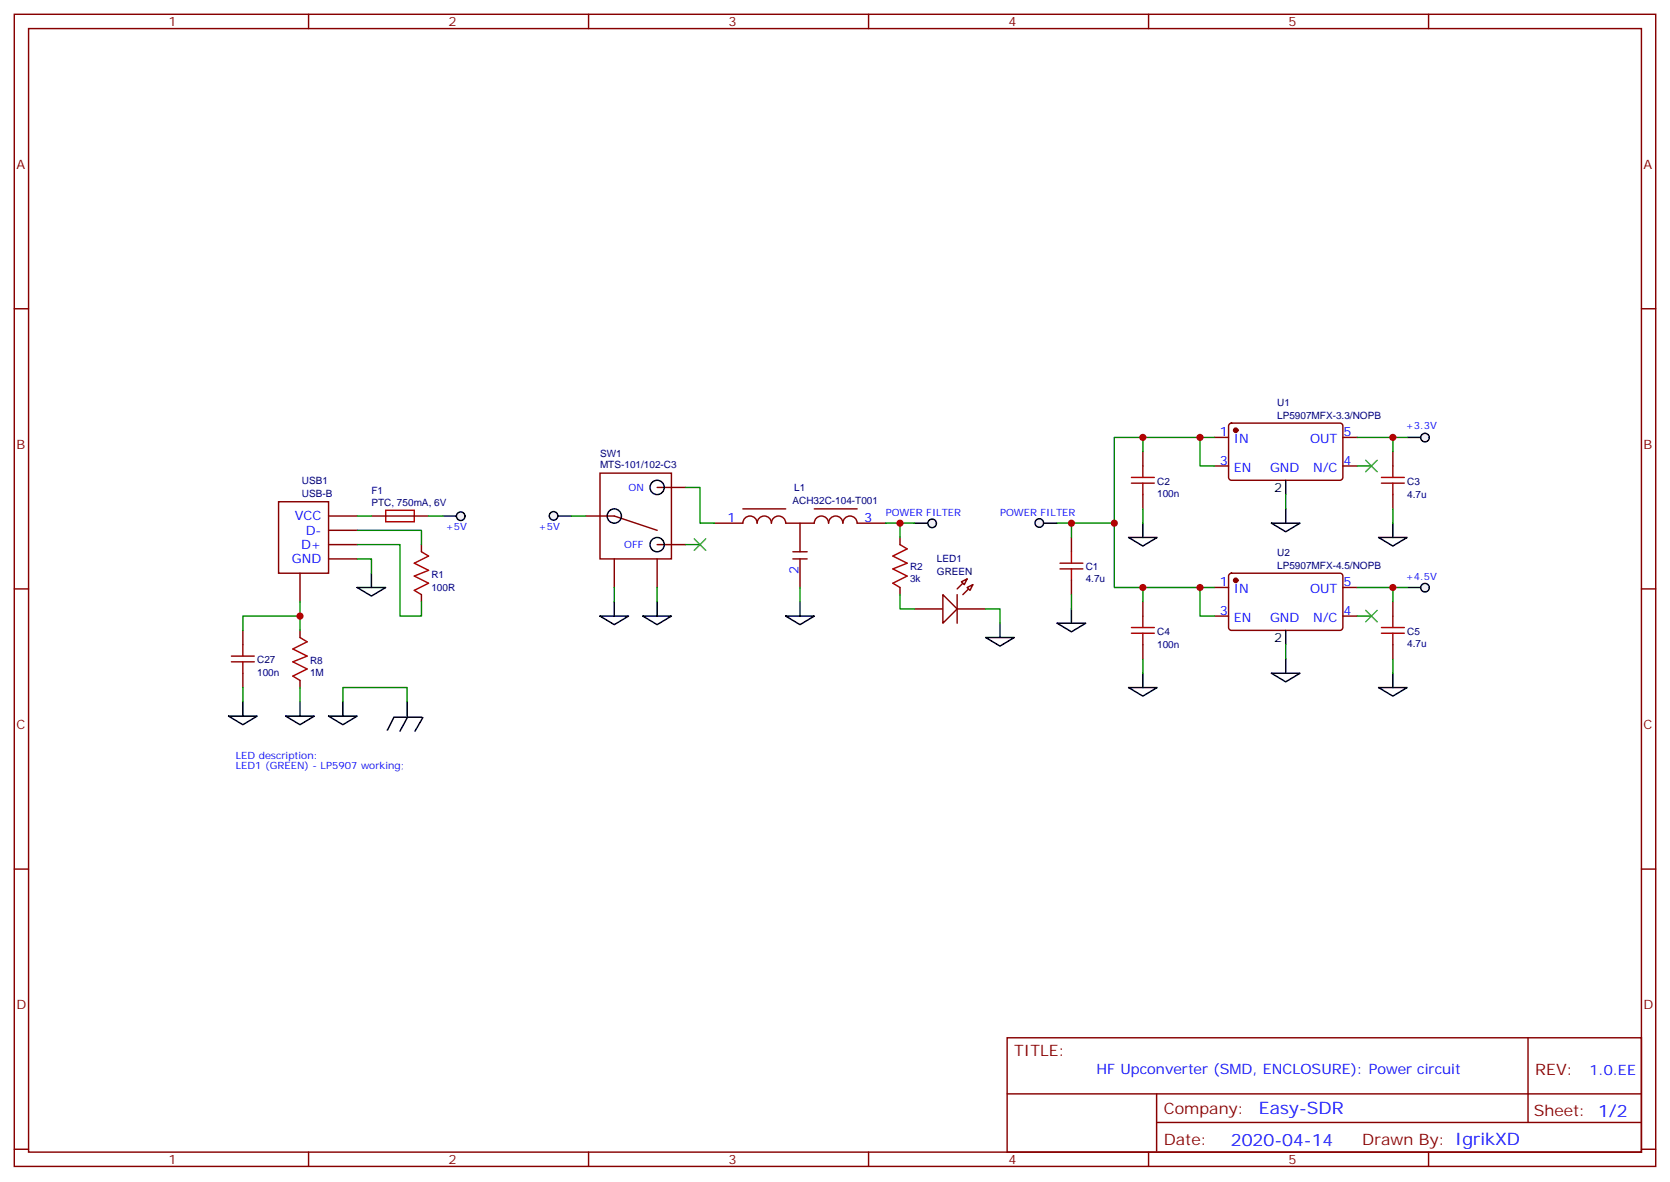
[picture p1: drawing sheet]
<svg xmlns="http://www.w3.org/2000/svg" width="412mm" height="292mm" viewBox="0 0 412 292" stroke-linecap="round" stroke-linejoin="round" font-family="sans-serif">
<g fill="none" stroke="#870000" stroke-width=".35">
<path d="M3.5 3.5h405.4v284.4h-405.4zM7.1 7.1h398.2v277.2h-398.2zM76.2 3.5v3.6M145.3 3.5v3.6M214.5 3.5v3.6M283.6 3.5v3.6M352.8 3.5v3.6M3.5 76.2h3.6M405.3 76.2h3.6M3.5 145.3h3.6M405.3 145.3h3.6M3.5 214.5h3.6"/>
<path d="M405.3 214.5h3.6M248.7 256.1h156.6v28.2h-156.6zM377.3 256.1v20.9M248.7 270h156.5M285.6 277h119.6M285.6 270v14.1M3.5 283.6h3.6M76.2 284.3v3.6M145.3 284.3v3.6M214.5 284.3v3.6M283.6 284.3v3.6M352.8 284.3v3.6"/>
<path d="M405.3 283.6h3.6"/>
</g>
<path d="M68.8 123.8h12.3v17.7h-12.3z" fill="#fff" stroke="#870000" stroke-width=".35"/>
<g fill="none" stroke="#870000" stroke-width=".35">
<path d="M148.2 116.8h17.6v21.1h-17.6zM282.2 111.5v3.5M299.9 107.9h3.5M299.9 115h3.5M303.6 104.6l.5-.2h26.8a.71 .71 0 0 1 .7 .7v12.7a.76 .76 0 0 1-.7 .7h-26.8a.76 .76 0 0 1-.7-.7v-12.7zM331.6 107.9h3.5M331.6 115h3.5M344 111.5v3.5M81.1 127.4h7.1M81.1 130.9h7.1M81.1 134.4h7.1M81.1 137.9h7.1"/>
<path d="M91.7 127.4h14.1M104.1 134.4v1.8M144.6 127.4h7.1l10.6 3.5M151.7 137.9v7.1M162.3 134.4h7M162.3 120.3h7M162.3 137.9v7.1M176.4 129.1h7a1.76 1.76 0 0 1 1.8-1.7 1.76 1.76 0 0 1 1.8 1.7 1.76 1.76 0 0 1 1.7-1.7 1.76 1.76 0 0 1 1.8 1.7 1.76 1.76 0 0 1 1.8-1.7 1.76 1.76 0 0 1 1.7 1.7h7.1a1.76 1.76 0 0 1 1.7-1.7 1.76 1.76 0 0 1 1.8 1.7 1.76 1.76 0 0 1 1.8-1.7 1.76 1.76 0 0 1 1.7 1.7 1.76 1.76 0 0 1 1.8-1.7 1.76 1.76 0 0 1 1.8 1.7h7M183.4 125.6h10.6M195.8 137.9h3.5M195.8 136.2h3.5M197.6 129.1v7.1"/>
<path d="M197.6 137.9v7.1M201.1 125.6h10.6M222.2 132.6v1.8M264.6 132.6v3.6M282.2 122.1v3.5M344 122.1v3.5M60 155.6v3.5M74.1 141.5v7M74.1 155.6v1.7M104.1 146.8v1.7M222.2 145v1.8M225.8 150.3h7"/>
<path d="M236.4 150.3h7M264.6 143.2v3.6M282.2 148.5v3.5M282.2 159.1v3.5M299.9 145h3.5M299.9 152h3.5M303.6 141.7l.5-.2h26.8a.71 .71 0 0 1 .7 .7v12.7a.76 .76 0 0 1-.7 .7h-26.8a.76 .76 0 0 1-.7-.7v-12.7zM331.6 145h3.5M331.6 152h3.5M344 148.5v3.5M344 159.1v3.5M60 166.2v3.5"/>
<path d="M74.1 167.9v1.8"/>
</g>
<g fill="none" stroke="#000" stroke-width=".35">
<path d="M317.5 118.5v3.6M317.5 155.6v3.5"/>
<circle cx="151.7" cy="127.4" r="1.76"/>
<circle cx="162.3" cy="134.4" r="1.76"/>
<circle cx="162.3" cy="120.3" r="1.76"/>
</g>
<g fill="#870000" stroke="#870000" stroke-width=".35">
<circle cx="305.2" cy="106.2" r=".53"/>
<circle cx="305.2" cy="143.2" r=".53"/>
</g>
<g fill="none" stroke="#a10000" stroke-width=".35">
<path d="M279.4 119.2h5.6M279.4 117.8h5.6M282.2 115v2.8M282.2 119.2v2.9M341.1 119.2h5.7M341.1 117.8h5.7M344 115v2.8M344 119.2v2.9M95.2 125.9h7.1v2.9h-7.1zM104.1 136.2l1.7 1-3.5 1.8 3.5 1.8-3.5 1.4 3.5 1.7-3.5 1.8 1.8 1.1M222.2 134.4l1.8 1.1-3.5 1.7 3.5 1.8-3.5 1.4 3.5 1.8-3.5 1.7 1.7 1.1M261.8 139h5.6"/>
<path d="M264.6 136.2v2.8M60 159.1v2.8M74.1 157.3l1.7 1.1-3.5 1.8 3.5 1.7-3.5 1.4 3.5 1.8-3.5 1.8 1.8 1M261.8 140.4h5.6M264.6 140.4v2.8M279.4 156.3h5.6M279.4 154.9h5.6M282.2 152v2.9M282.2 156.3v2.8M341.1 156.3h5.7M341.1 154.9h5.7M344 152v2.9"/>
<path d="M344 156.3v2.8M57.1 163.3h5.7M57.1 161.9h5.7M60 163.3v2.9"/>
</g>
<path d="M232.8 146.8l3.6 3.5-3.6 3.5z" fill="#fff" stroke="#870000" stroke-width=".35"/>
<path d="M238.8 142.9l-2.4 2.4M240.2 144.3l-2.4 2.5" fill="none" stroke="#870000" stroke-width=".35"/>
<g fill="#f0f0f0" stroke="#870000" stroke-width=".35">
<path d="M238.8 145l1.4-.7-.7 1.4z"/>
<path d="M237.4 143.6l1.4-.7-.7 1.4z"/>
</g>
<path d="M236.4 146.8v7" fill="none" stroke="#870000" stroke-width=".35"/>
<path d="M225.8 129.1h3.5" fill="none" stroke="#000" stroke-width=".35"/>
<circle cx="230.2" cy="129.2" r="1.06" fill="#f0f0f0" stroke="#000" stroke-width=".35"/>
<path d="M137.6 127.4h3.5" fill="none" stroke="#000" stroke-width=".35"/>
<circle cx="136.7" cy="127.3" r="1.06" fill="#f0f0f0" stroke="#000" stroke-width=".35"/>
<path d="M257.5 129.1h3.6" fill="none" stroke="#000" stroke-width=".35"/>
<circle cx="256.6" cy="129.1" r="1.06" fill="#f0f0f0" stroke="#000" stroke-width=".35"/>
<g fill="none" stroke="#000" stroke-width=".35">
<path d="M347.5 107.9h3.5M278.7 132.6h7.1l-3.6 2.2zM282.2 129.1v3.5M314 129.1h7l-3.5 2.1zM317.5 125.6v3.5M340.4 132.6h7.1l-3.5 2.2zM344 129.1v3.5M148.2 152h7l-3.5 2.2zM151.7 148.5v3.5M158.7 152h7.1l-3.5 2.2zM162.3 148.5v3.5M261.1 153.8h7l-3.5 2.1z"/>
<path d="M264.6 150.3v3.5M81.1 176.7h7.1l-3.5 2.2zM84.7 173.2v3.5M97.3 177l-1.7 3.2M97.4 177h6.8M100.5 173.2v3.5M100.6 177l-1.8 3.4M104.4 177.1l-1.9 3.3"/>
</g>
<circle cx="351.9" cy="108" r="1.06" fill="#f0f0f0" stroke="#000" stroke-width=".35"/>
<path d="M109.4 127.4h3.5M88.2 145h7l-3.5 2.1zM91.7 141.5v3.5M56.4 176.7h7.1l-3.5 2.2zM60 173.2v3.5M70.6 176.7h7l-3.5 2.2zM74.1 173.2v3.5" fill="none" stroke="#000" stroke-width=".35"/>
<circle cx="113.8" cy="127.4" r="1.06" fill="#f0f0f0" stroke="#000" stroke-width=".35"/>
<path d="M194 152h7.1l-3.5 2.2zM197.6 148.5v3.5M347.5 145h3.5" fill="none" stroke="#000" stroke-width=".35"/>
<circle cx="351.9" cy="145" r="1.06" fill="#f0f0f0" stroke="#000" stroke-width=".35"/>
<path d="M243.4 157.3h7.1l-3.6 2.2zM246.9 153.8v3.5M278.7 169.7h7.1l-3.6 2.1zM282.2 166.2v3.5M314 166.2h7l-3.5 2.1zM317.5 162.6v3.6M340.4 169.7h7.1l-3.5 2.1zM344 166.2v3.5" fill="none" stroke="#000" stroke-width=".35"/>
<g fill="none" stroke="#008700" stroke-width=".35">
<path d="M282.2 107.9h-7v21.2M296.3 107.9v7.1h3.6M299.9 107.9h-17.7v3.6M335.1 107.9h8.9v3.6M335.1 115h3.6M344 107.9h3.5M88.2 134.4h10.6v17.6h5.3v-3.5M88.2 130.9h15.9v3.5M88.2 137.9h3.5v3.6M88.2 127.4h3.5M105.8 127.4h3.6M141.1 127.4h3.5"/>
<path d="M169.3 120.3h3.6v8.8h3.5M169.3 134.4h3.6M218.7 129.1h7.1M222.2 129.1v3.5M261.1 129.1h3.5M264.6 132.6v-3.5h10.6v15.9h7M282.2 125.6v3.5M317.5 122.1v3.5M344 125.6v3.5M74.1 152h-14.1v3.6M74.1 148.5v7.1M151.7 145v3.5"/>
<path d="M162.3 145v3.5M197.6 145v3.5M222.2 146.8v3.5h3.6M243.4 150.3h3.5v3.5M264.6 146.8v3.5M296.3 145v7h3.6M299.9 145h-17.7v3.5M317.5 159.1v3.5M335.1 145h8.9v3.5M335.1 152h3.6M344 145h3.5M60 169.7v3.5"/>
<path d="M74.1 169.7v3.5M84.7 173.2v-3.5h15.8v3.5M282.2 162.6v3.6M344 162.6v3.6"/>
</g>
<g fill="#c00">
<circle cx="282.2" cy="107.9" r=".88"/>
<circle cx="275.2" cy="129.1" r=".88"/>
<circle cx="296.3" cy="107.9" r=".88"/>
<circle cx="222.3" cy="129.1" r=".88"/>
<circle cx="344" cy="145" r=".88"/>
<circle cx="74.1" cy="152" r=".88"/>
<circle cx="344" cy="107.9" r=".88"/>
<circle cx="296.3" cy="145" r=".88"/>
<circle cx="282.2" cy="145" r=".88"/>
<circle cx="264.6" cy="129.1" r=".88"/>
</g>
<path d="M337.3 113.6l2.8 2.8M340.1 113.6l-2.8 2.8M171.4 133l2.9 2.8M174.3 133l-2.9 2.8M337.3 150.6l2.8 2.9M340.1 150.6l-2.8 2.9" fill="none" stroke="#3c3" stroke-width=".35"/>
<g font-size="4.2" fill="#00f">
<text x="310.9" y="274.9">Easy-SDR</text>
<text x="304" y="282.7">2020-04-14</text>
</g>
<g font-size="3.9" fill="#800">
<text x="250.5" y="260.7">TITLE:</text>
<text x="379.1" y="265.4">REV:</text>
<text x="287.4" y="274.9">Company:</text>
<text x="378.7" y="275.5">Sheet: 1/2</text>
<text x="287.4" y="282.6">Date:</text>
<text x="336.4" y="282.7">Drawn By: IgrikXD</text>
</g>
<g font-size="3.5" fill="#00f">
<text x="270.8" y="265.1">HF Upconverter (SMD, ENCLOSURE): Power circuit</text>
<text x="392.5" y="265.4">1.0.EE</text>
</g>
<g font-size="3.2" fill="#800">
<text x="41.6" y="6.5">1</text>
<text x="110.8" y="6.5">2</text>
<text x="179.9" y="6.5">3</text>
<text x="249.1" y="6.5">4</text>
<text x="318.2" y="6.5">5</text>
<text x="4.1" y="41.6">A</text>
<text x="405.9" y="41.6">A</text>
<text x="4.1" y="110.8">B</text>
<text x="405.9" y="110.8">B</text>
<text x="4.1" y="179.9">C</text>
<text x="405.9" y="179.9">C</text>
<text x="4.1" y="249.1">D</text>
<text x="405.9" y="249.1">D</text>
<text x="41.6" y="287.3">1</text>
<text x="110.8" y="287.3">2</text>
<text x="179.9" y="287.3">3</text>
<text x="249.1" y="287.3">4</text>
<text x="318.2" y="287.3">5</text>
</g>
<g font-size="3.2" fill="#00f">
<text x="301.2" y="107.6">1</text>
<text x="331.8" y="107.6">5</text>
<text x="304.7" y="109.4">IN</text>
<text x="323.5" y="109.4">OUT</text>
<text x="301.2" y="114.7">3</text>
<text x="304.7" y="116.4">EN</text>
<text x="313.6" y="116.5">GND</text>
<text x="324.3" y="116.4">N/C</text>
<text x="331.8" y="114.7">4</text>
<text x="72.8" y="128.4">VCC</text>
<text x="75.5" y="131.9">D-</text>
<text x="179.7" y="128.8">1</text>
<text x="213.4" y="128.8">3</text>
<text x="74.3" y="135.5">D+</text>
<text x="72.1" y="139">GND</text>
<text x="197.2" y="141.7" transform="rotate(-90 197.2 141.7)">2</text>
<text x="301.2" y="144.6">1</text>
<text x="304.7" y="146.4">IN</text>
<text x="323.5" y="146.4">OUT</text>
<text x="331.8" y="144.6">5</text>
<text x="301.2" y="151.7">3</text>
<text x="304.7" y="153.5">EN</text>
<text x="313.6" y="153.6">GND</text>
<text x="324.3" y="153.5">N/C</text>
<text x="331.8" y="151.7">4</text>
</g>
<g font-size="3.2">
<text x="314.7" y="121.5">2</text>
<text x="314.7" y="158.5">2</text>
</g>
<g font-size="2.5" fill="#000080">
<text x="315.4" y="100.1">U1</text>
<text x="315.4" y="103.4">LP5907MFX-3.3/NOPB</text>
<text x="148.2" y="112.7">SW1</text>
<text x="74.5" y="119.5">USB1</text>
<text x="148.2" y="115.5">MTS-101/102-C3</text>
<text x="285.8" y="119.6">C2</text>
<text x="347.5" y="119.7">C3</text>
<text x="74.5" y="122.8">USB-B</text>
<text x="91.7" y="124.8">PTC, 750mA, 6V</text>
<text x="91.7" y="121.9">F1</text>
<text x="195.7" y="124.4">ACH32C-104-T001</text>
<text x="196.1" y="121.2">L1</text>
<text x="285.8" y="122.8">100n</text>
<text x="347.5" y="122.9">4.7u</text>
<text x="315.4" y="137.2">U2</text>
<text x="106.5" y="142.6">R1</text>
<text x="224.7" y="143.6">3k</text>
<text x="224.7" y="140.6">R2</text>
<text x="231.4" y="141.8">GREEN</text>
<text x="231.4" y="138.8">LED1</text>
<text x="268.1" y="143.6">4.7u</text>
<text x="268.1" y="140.6">C1</text>
<text x="315.4" y="140.4">LP5907MFX-4.5/NOPB</text>
<text x="106.5" y="145.8">100R</text>
<text x="285.8" y="159.8">100n</text>
<text x="285.8" y="156.6">C4</text>
<text x="347.5" y="159.8">4.7u</text>
<text x="347.5" y="156.7">C5</text>
<text x="63.5" y="166.9">100n</text>
<text x="63.5" y="163.7">C27</text>
<text x="76.6" y="167">1M</text>
<text x="76.6" y="163.8">R8</text>
</g>
<g font-size="2.5" fill="#00f">
<text x="347.1" y="106">+3.3V</text>
<text x="155.2" y="121.2">ON</text>
<text x="110.1" y="130.9">+5V</text>
<text x="133" y="130.9">+5V</text>
<text x="218.7" y="127.4">POWER FILTER</text>
<text x="246.9" y="127.4">POWER FILTER</text>
<text x="154.2" y="135.3">OFF</text>
<text x="347.1" y="143">+4.5V</text>
<text x="58.2" y="187.3">LED description:</text>
<text x="58.2" y="189.8">LED1 (GREEN) - LP5907 working;</text>
</g>
</svg>
